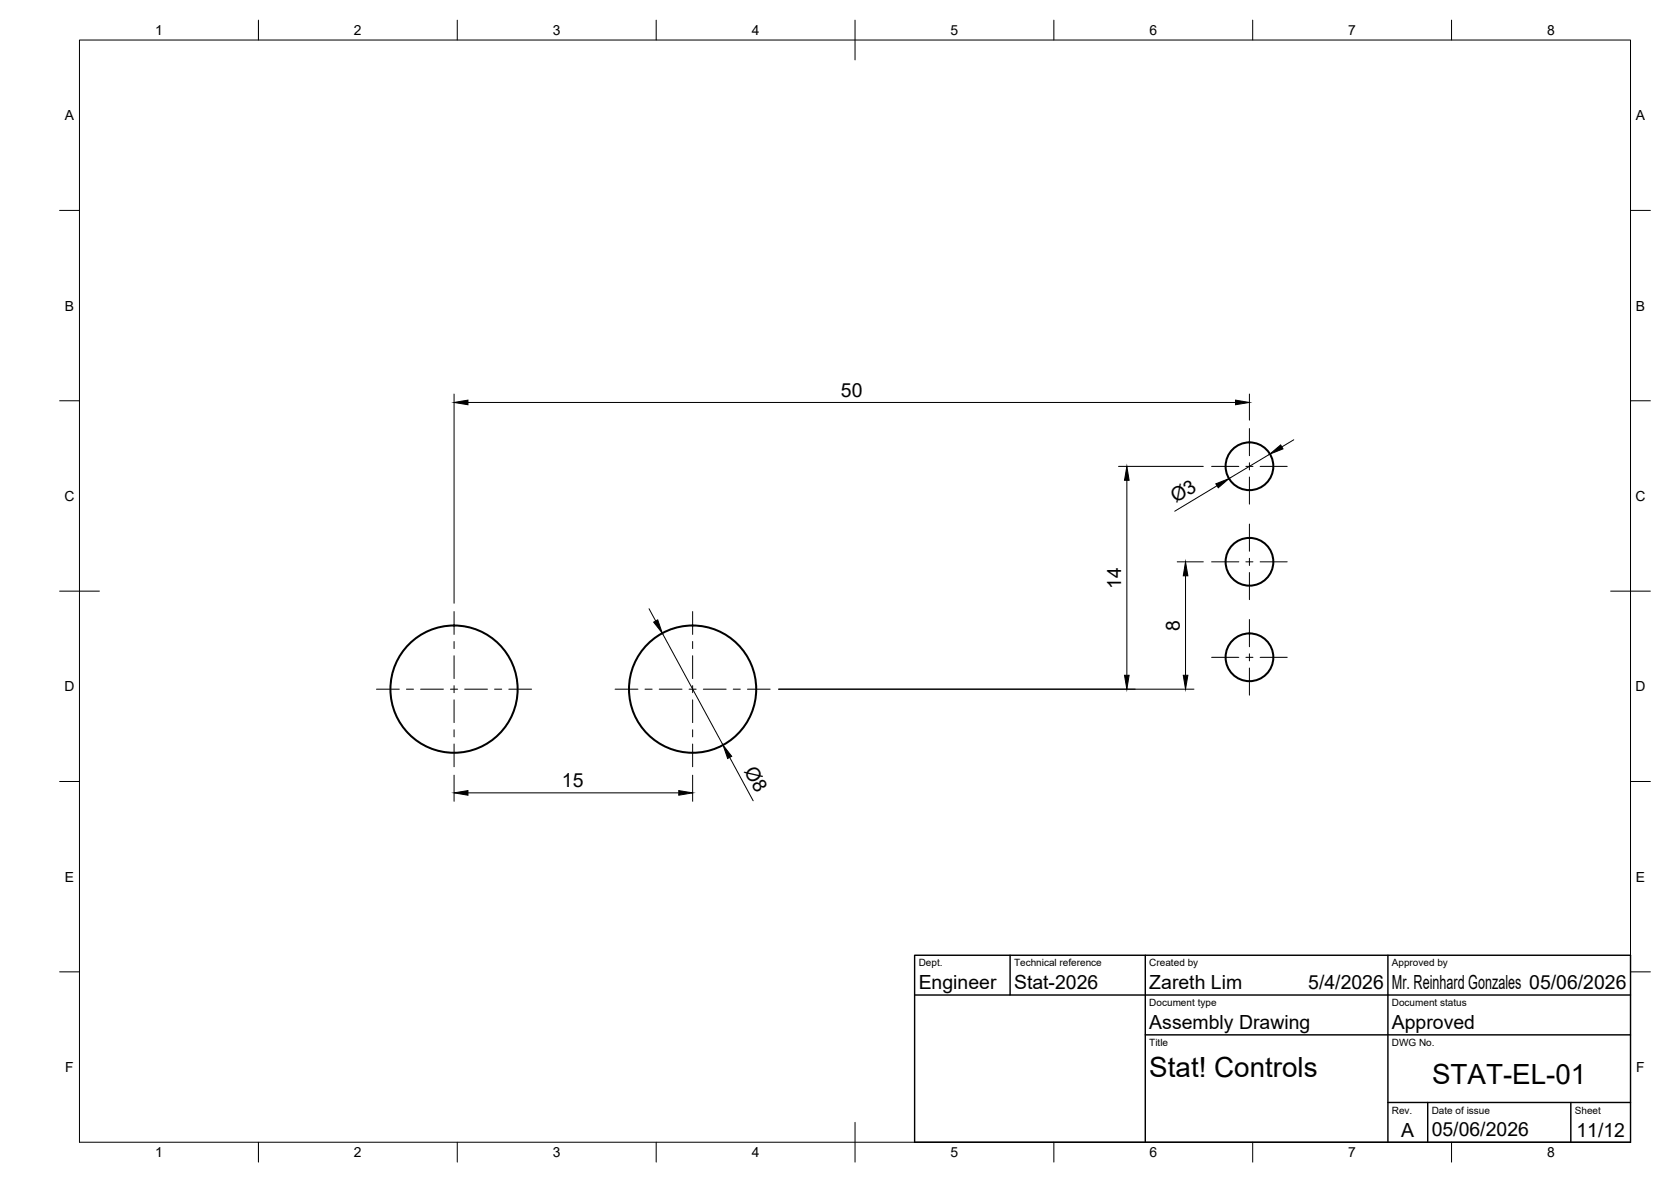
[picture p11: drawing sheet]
<svg xmlns="http://www.w3.org/2000/svg" width="420mm" height="297mm" viewBox="0 0 420 297" stroke-linecap="round" stroke-linejoin="round" font-family="sans-serif">
<!-- layer: Visible -->
<g fill="none" stroke="#000" stroke-width=".51">
<circle cx="314.2" cy="117.2" r="6"/>
<circle cx="314.2" cy="141.2" r="6"/>
<circle cx="114.2" cy="173.2" r="16"/>
<circle cx="174.1" cy="173.2" r="16"/>
<circle cx="314.2" cy="165.2" r="6"/>
</g>
<!-- layer: BORDER -->
<g fill="none" stroke="#000" stroke-width=".25">
<path d="M20 10.1h390v276.9h-390zM65 5.1v5M115 5.1v5M165 5.1v5M215 5.1v10M265 5.1v5M315 5.1v5M365 5.1v5M15 52.9h5M410 52.9h5M15 100.7h5M410 100.7h5"/>
<path d="M15 148.6h10M405 148.6h10M15 196.4h5M410 196.4h5M15 244.2h5M410 244.2h5M65 287v5M115 287v5M165 287v5M215 282.1v9.9M265 287v5M315 287v5"/>
<path d="M365 287v5"/>
</g>
<!-- layer: TITLEBLOCK -->
<path d="M230 240.1h180v46.9h-180zM230 250h180M254 240.1v9.9M288 240.1v46.9M349 240.1v46.9M288 260.1h122M349 277.1h61M359 277.1v9.9M395 277.1v9.9" fill="none" stroke="#000" stroke-width=".36"/>
<!-- layer: Smart Centers -->
<g fill="none" stroke="#000" stroke-width=".25">
<path d="M304.7 117.2h6.8M313.3 117.2h1.7M314.2 107.7v6.8M314.2 116.3v1.8M314.2 119.9v6.8M316.8 117.2h6.9M314.2 131.7v6.8M114.2 153.7v5.7M174.2 153.7v5.7M304.7 141.2h6.8M313.3 141.2h1.7M314.2 140.3v1.8"/>
<path d="M314.2 143.9v6.8M314.2 155.7v6.8M316.8 141.2h6.9M94.7 173.2h5.7M102.2 173.2h1.8M105.7 173.2h5.8M113.3 173.2h1.8M114.2 161.2v1.8M114.2 164.8v5.7M114.2 172.3v1.8M114.2 175.9v5.7M116.8 173.2h5.8"/>
<path d="M124.4 173.2h1.8M127.9 173.2h5.8M154.7 173.2h5.7M162.2 173.2h1.8M165.8 173.2h5.7M173.3 173.2h1.7M174.2 161.2v1.8M174.2 164.8v5.7M174.2 172.3v1.8M174.2 175.9v5.7M176.8 173.2h5.8M184.4 173.2h1.7"/>
<path d="M187.9 173.2h5.8M304.7 165.2h6.8M313.3 165.2h1.7M314.2 164.3v1.8M314.2 167.9v6.8M316.8 165.2h6.9M114.2 183.4v1.8M114.2 187v5.7M174.2 183.4v1.8M174.2 187v5.7"/>
</g>
<!-- layer: FD_Dimensions -->
<g fill="none" stroke="#000" stroke-width=".25">
<path d="M114.2 99v52.6M314.2 99v6.6M117.7 101.1h193M281.2 117.2h21.4M319.3 114.1l-10.3 6.2M325.3 110.5l-3 1.8M283.3 120.7v49M306 122.1l-10.6 6.4M163.2 153l1.7 3M166.5 159.1l15.3 28.1M296 141.2h6.6M298.1 144.7v25"/>
<path d="M195.8 173.2h104.4M114.2 194.8v6.6M117.7 199.2h53M174.2 194.8v6.6M183.5 190.3l5.9 10.9"/>
</g>
<path d="M114.2 101.1l3.5-.6v1.2zM310.7 100.5l3.5 .6-3.5 .6zM319.3 114.1l2.7-2.3 .6 1zM283.3 117.2l.6 3.5h-1.2zM305.7 121.6l3.3-1.3-2.7 2.3zM164.4 156.3l1-.5 1.1 3.3zM298.1 141.2l.6 3.5h-1.2zM282.7 169.7h1.2l-.6 3.5zM297.5 169.7h1.2l-.6 3.5zM114.2 199.2l3.5-.5v1.1zM170.7 198.7l3.5 .5-3.5 .6zM181.8 187.2l2.2 2.9-1 .5z" fill="#000" stroke="#000" stroke-width=".25"/>
<g font-size="7">
<text x="289" y="270.6">Stat! Controls</text>
<text x="360.1" y="272.3">STAT-EL-01</text>
</g>
<g font-size="4.9">
<text x="211.5" y="99.7">50</text>
<text x="295.6" y="126.5" transform="rotate(-31 295.6 126.5)">Ø3</text>
<text x="281.9" y="148.1" transform="rotate(-90 281.9 148.1)">14</text>
<text x="296.6" y="158.5" transform="rotate(-90 296.6 158.5)">8</text>
<text x="141.3" y="197.8">15</text>
<text x="187.1" y="193.7" transform="rotate(62 187.1 193.7)">Ø8</text>
<text x="231" y="248.5">Engineer</text>
<text x="255" y="248.5">Stat-2026</text>
<text x="289" y="248.5">Zareth Lim</text>
<text x="329" y="248.5">5/4/2026</text>
<text x="350" y="248.5">Mr. Reinhard Gonzales 05/06/2026</text>
<text x="289" y="258.6">Assembly Drawing</text>
<text x="350" y="258.6">Approved</text>
<text x="352.3" y="285.7">A</text>
<text x="360" y="285.5">05/06/2026</text>
<text x="396.4" y="285.7">11/12</text>
</g>
<g font-size="3.5">
<text x="39" y="8.8">1</text>
<text x="89" y="8.8">2</text>
<text x="139" y="8.8">3</text>
<text x="189" y="8.8">4</text>
<text x="239" y="8.8">5</text>
<text x="289" y="8.8">6</text>
<text x="339" y="8.8">7</text>
<text x="389" y="8.8">8</text>
<text x="16.3" y="30.2">A</text>
<text x="411.3" y="30.2">A</text>
<text x="16.3" y="78">B</text>
<text x="411.3" y="78">B</text>
<text x="16.2" y="125.9">C</text>
<text x="411.2" y="125.9">C</text>
<text x="16.2" y="173.7">D</text>
<text x="411.2" y="173.7">D</text>
<text x="16.3" y="221.6">E</text>
<text x="411.3" y="221.6">E</text>
<text x="16.4" y="269.4">F</text>
<text x="411.4" y="269.4">F</text>
<text x="39" y="290.8">1</text>
<text x="89" y="290.8">2</text>
<text x="139" y="290.8">3</text>
<text x="189" y="290.8">4</text>
<text x="239" y="290.8">5</text>
<text x="289" y="290.8">6</text>
<text x="339" y="290.8">7</text>
<text x="389" y="290.8">8</text>
</g>
<g font-size="2.5">
<text x="231" y="242.9">Dept.</text>
<text x="255" y="242.9">Technical reference</text>
<text x="289" y="242.9">Created by</text>
<text x="350" y="242.9">Approved by</text>
<text x="289" y="252.8">Document type</text>
<text x="350" y="252.8">Document status</text>
<text x="289" y="262.9">Title</text>
<text x="350" y="262.9">DWG No.</text>
<text x="350" y="279.9">Rev.</text>
<text x="360" y="279.9">Date of issue</text>
<text x="396" y="279.9">Sheet</text>
</g>
</svg>
